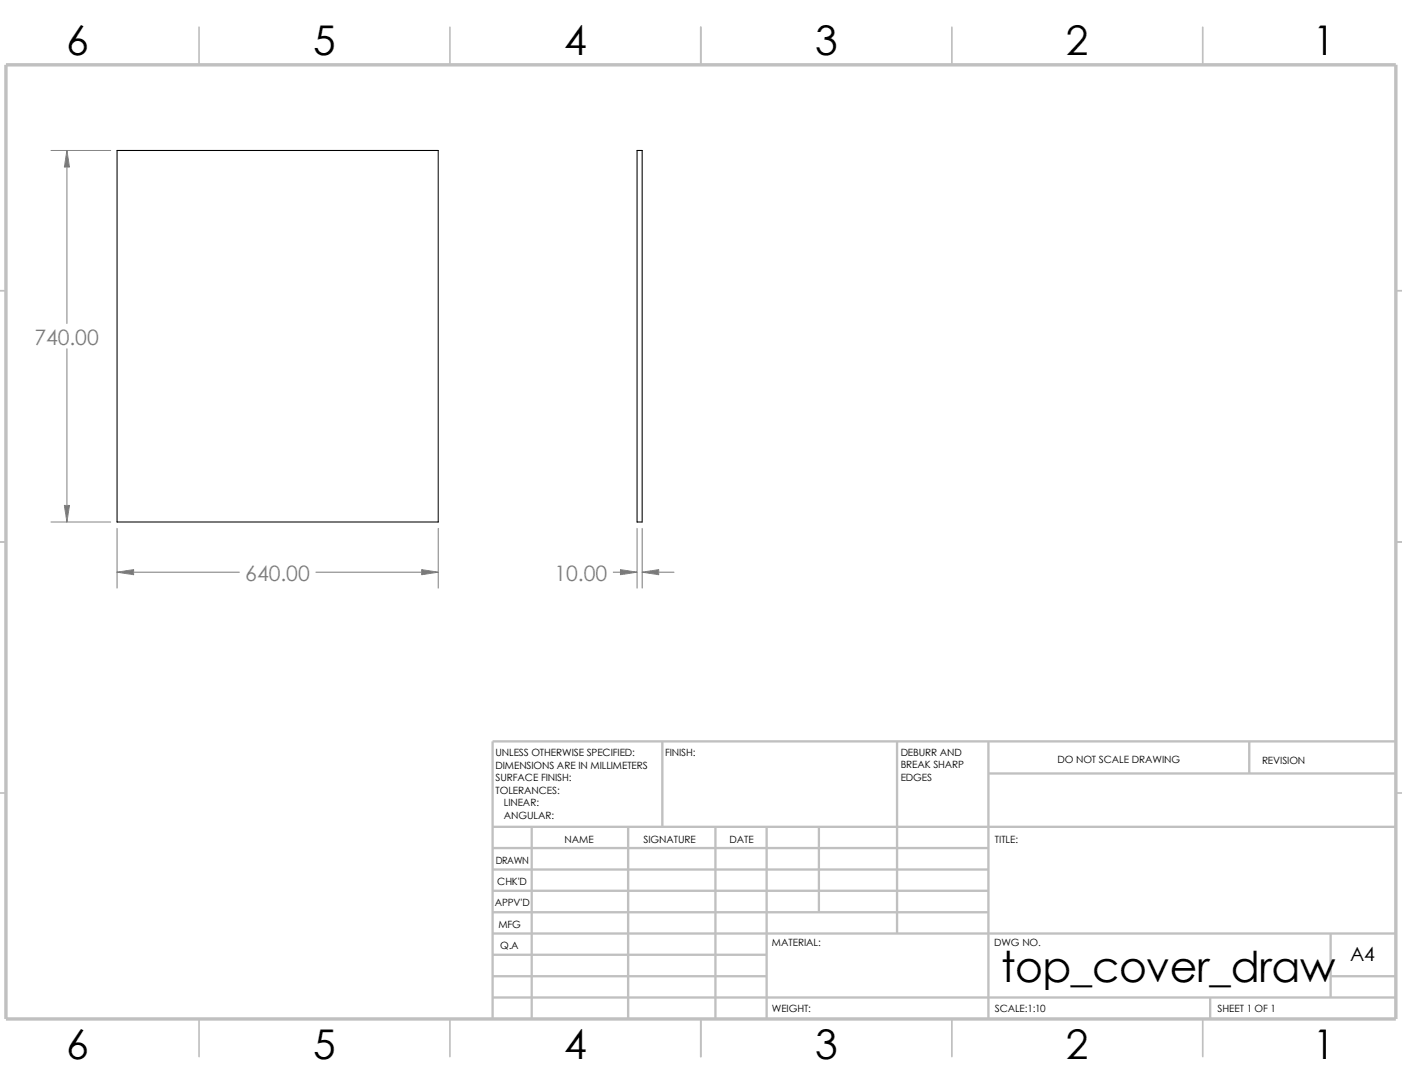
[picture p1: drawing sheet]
<svg xmlns="http://www.w3.org/2000/svg" width="279mm" height="216mm" viewBox="0 0 279 216" stroke-linecap="round" stroke-linejoin="round" font-family="sans-serif">
<g fill="none" stroke="#c0c0c0" stroke-width=".34">
<path d="M39.7 5.4v7.5M89.7 5.4v7.5M139.7 5.4v7.5M189.7 5.4v7.5M239.7 5.4v7.5M-.1 57.9h1.3M278.2 57.9h1.2M-.1 107.9h1.3M278.2 107.9h1.2M-.1 157.9h1.3M278.2 157.9h1.2M39.7 202.9v7.5"/>
<path d="M89.7 202.9v7.5M139.7 202.9v7.5M189.7 202.9v7.5M239.7 202.9v7.5"/>
</g>
<g fill="none" stroke="#c0c0c0" stroke-width=".47">
<path d="M132 147.7v17M178.8 147.7v38.2M197 147.7v55.2M197 154.1h81.2M249 147.7v6.4M278.2 147.7h-180v55.2M98.2 168.9h98.8M98.2 164.7h180M98.2 173.2h98.8M98.2 177.4h98.8M106 164.7v38.2M125.2 164.7v38.2"/>
<path d="M142.6 164.7v38.2M152.8 164.7v38.2M163.2 164.7v17M98.2 198.7h180M98.2 181.7h98.8M98.2 185.9h180M98.2 190.2h54.6M98.2 194.4h54.6M241.2 198.7v4.2M265.2 194.4h13M265.2 185.9v12.8"/>
</g>
<path d="M1.2 12.9h277v190h-277z" fill="none" stroke="#c0c0c0" stroke-width=".68" stroke-linecap="butt"/>
<path d="M23.3 30h64v74h-64zM127 30h1v74h-1z" fill="none" stroke="#000" stroke-width=".21"/>
<path d="M10.2 30h11.9M13.3 30v34.4M13.3 69.5v34.5M10.2 104h11.9M23.3 105.2v11.9M23.3 114h24.4M62.9 114h24.4M87.3 105.2v11.9M122.2 114h4.8M127 105.2v11.9M128 114h6.3M128 105.2v11.9" fill="none" stroke="#808080" stroke-width=".2"/>
<g fill="#808080" stroke="#808080" stroke-width=".2">
<path d="M84 113.5l3.3 .5-3.3 .5z"/>
<path d="M23.3 114l3.3-.5v1z"/>
<path d="M12.8 100.7h1l-.5 3.3z"/>
<path d="M13.3 30l.5 3.3h-1z"/>
<path d="M128 114l3.3-.5v1z"/>
<path d="M123.7 113.5l3.3 .5-3.3 .5z"/>
</g>
<text font-size="8.5" x="199.5" y="195.7">top_cover_draw</text>
<g font-size="8.1">
<text x="13.2" y="10.9">6</text>
<text x="62.4" y="10.9">5</text>
<text x="112.4" y="10.9">4</text>
<text x="162.4" y="10.9">3</text>
<text x="212.4" y="10.9">2</text>
<text x="261.7" y="10.9">1</text>
<text x="13.2" y="210.9">6</text>
<text x="62.4" y="210.9">5</text>
<text x="112.4" y="210.9">4</text>
<text x="162.4" y="210.9">3</text>
<text x="212.4" y="210.9">2</text>
<text x="261.7" y="210.9">1</text>
</g>
<g font-size="4.2" fill="#808080">
<text x="6.8" y="68.6">740.00</text>
<text x="48.9" y="115.7">640.00</text>
<text x="110.5" y="115.7">10.00</text>
</g>
<text font-size="3.9" x="269.1" y="191.5">A4</text>
<g font-size="2">
<text x="98.8" y="150.6">UNLESS OTHERWISE SPECIFIED:</text>
<text x="98.8" y="153.1">DIMENSIONS ARE IN MILLIMETERS</text>
<text x="98.8" y="155.6">SURFACE FINISH:</text>
<text x="132.5" y="150.6">FINISH:</text>
<text x="179.5" y="155.5">EDGES</text>
<text x="179.5" y="150.5">DEBURR AND</text>
<text x="179.5" y="153">BREAK SHARP</text>
<text x="210.8" y="151.9">DO NOT SCALE DRAWING</text>
<text x="251.5" y="152.1">REVISION</text>
<text x="98.8" y="158.1">TOLERANCES:</text>
<text x="100.4" y="160.6">LINEAR:</text>
<text x="100.4" y="163.1">ANGULAR:</text>
<text x="112.5" y="168">NAME</text>
<text x="128.2" y="167.9">SIGNATURE</text>
<text x="145.4" y="167.9">DATE</text>
<text x="198.3" y="167.9">TITLE:</text>
<text x="98.8" y="172.1">DRAWN</text>
<text x="99.1" y="176.3">CHK'D</text>
<text x="98.6" y="180.4">APPV'D</text>
<text x="99.3" y="184.8">MFG</text>
<text x="99.7" y="189">Q.A</text>
<text x="153.8" y="188.5">MATERIAL:</text>
<text x="198.1" y="188.5">DWG NO.</text>
<text x="153.8" y="201.5">WEIGHT:</text>
<text x="198.2" y="201.6">SCALE:1:10</text>
<text x="242.7" y="201.6">SHEET 1 OF 1</text>
</g>
</svg>
